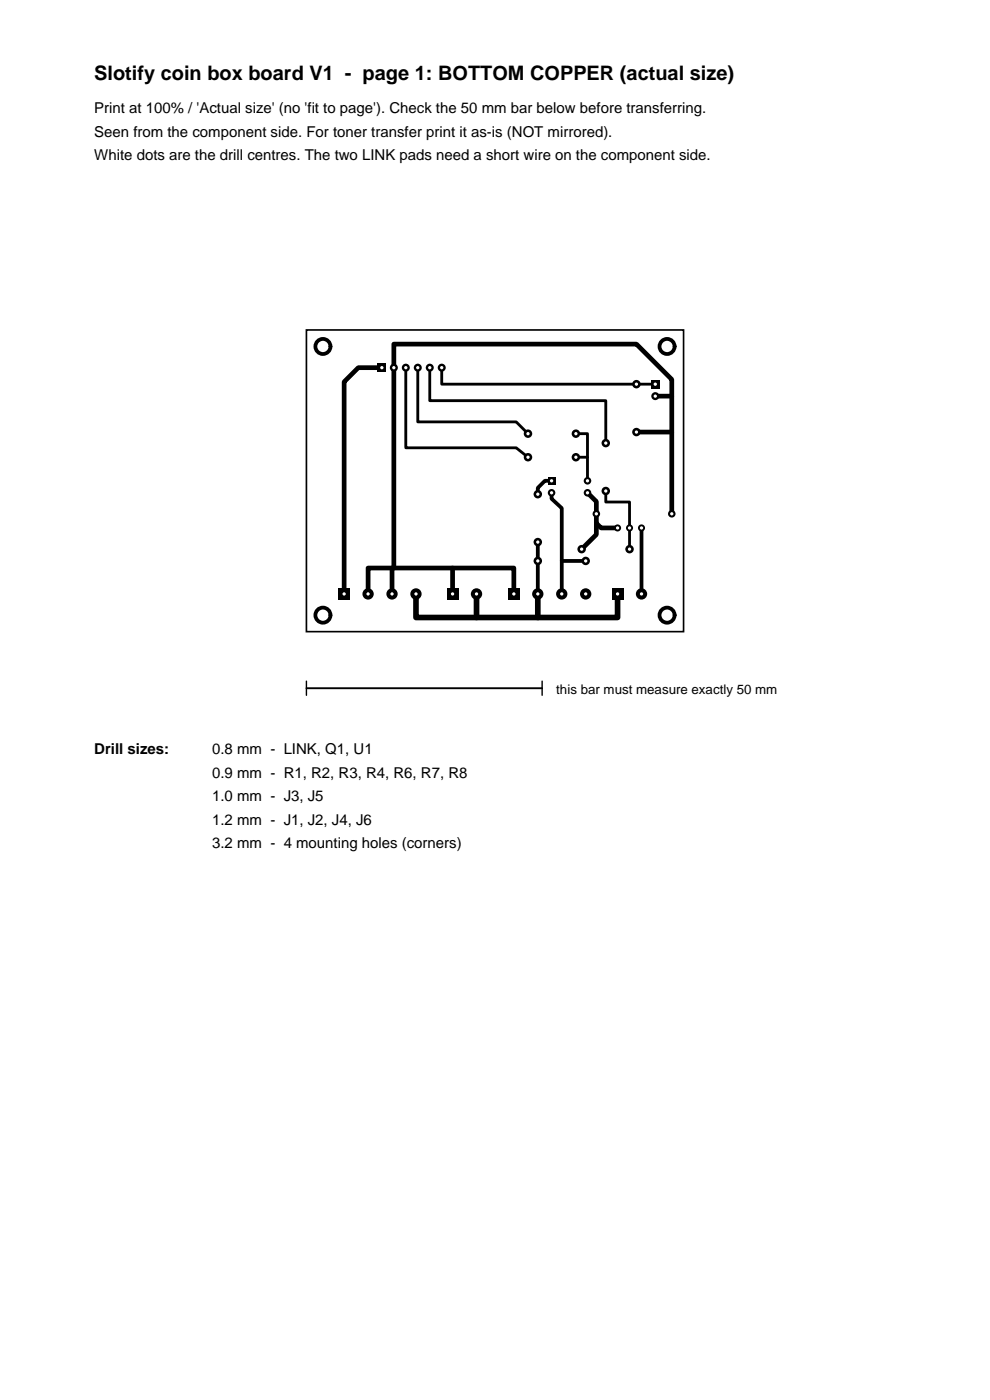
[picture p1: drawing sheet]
<svg xmlns="http://www.w3.org/2000/svg" width="210mm" height="297mm" viewBox="0 0 210 297" stroke-linecap="round" stroke-linejoin="round" font-family="sans-serif">
<path d="M65 70h80v64h-80z" fill="none" stroke="#000" stroke-width=".35"/>
<path d="M88.2 126v5h42.8v-5M101.1 126v5M114.1 126v5" fill="none" stroke="#000" stroke-width="1.2"/>
<path d="M114.1 115v11M117 104.5v1.3l2.2 2v18.2M117 102h-1.4l-1.5 1.5v1.3M119.2 119h5M136.1 112v14" fill="none" stroke="#000" stroke-width=".8"/>
<path d="M81 78h-5l-3 3v45M135 91.7h7.5M139 84h3.5M124.6 104.5l1.9 1.9v4.6l1 1h3.5M126.5 111v2.4l-3.1 3.1M142.5 109v-28.5l-7.5-7.5h-51.5v47.5M78.1 126v-5.5h30.9v5.5M83.2 120.5v5.5M96 120.5v5.5" fill="none" stroke="#000" stroke-width="1"/>
<path d="M86.1 78v17h23.4l2.5 2M88.6 78v11.5h20.9l2.5 2.5M91.2 78v7h37.3v9M93.7 78v3.5h45.3M122.2 92h2.4v10M122.2 97h2.4M128.5 104.2v2.3h5v10" fill="none" stroke="#000" stroke-width=".6"/>
<g fill="#000">
<path d="M80.2 77.1h1.7v1.7h-1.7zM138.2 80.6h1.7v1.7h-1.7zM116.2 101.2h1.6v1.6h-1.6zM71.8 124.8h2.4v2.4h-2.4zM94.8 124.8h2.4v2.4h-2.4zM107.8 124.8h2.4v2.4h-2.4zM129.8 124.8h2.4v2.4h-2.4z"/>
<circle cx="83.5" cy="78" r=".85"/>
<circle cx="86.1" cy="78" r=".85"/>
<circle cx="88.6" cy="78" r=".85"/>
<circle cx="91.2" cy="78" r=".85"/>
<circle cx="93.7" cy="78" r=".85"/>
<circle cx="112" cy="92" r=".9"/>
<circle cx="112" cy="97" r=".9"/>
<circle cx="122.2" cy="92" r=".9"/>
<circle cx="122.2" cy="97" r=".9"/>
<circle cx="128.5" cy="94" r=".9"/>
<circle cx="135" cy="91.7" r=".9"/>
<circle cx="135" cy="81.5" r=".9"/>
<circle cx="139" cy="84" r=".85"/>
<circle cx="114.1" cy="115" r=".9"/>
<circle cx="114.1" cy="104.8" r=".9"/>
<circle cx="114.1" cy="119" r=".9"/>
<circle cx="117" cy="104.5" r=".8"/>
<circle cx="123.4" cy="116.5" r=".9"/>
<circle cx="124.2" cy="119" r=".9"/>
<circle cx="124.6" cy="102" r=".8"/>
<circle cx="124.6" cy="104.5" r=".8"/>
<circle cx="126.5" cy="109" r=".8"/>
<circle cx="128.5" cy="104.2" r=".9"/>
<circle cx="131" cy="112" r=".75"/>
<circle cx="133.5" cy="112" r=".75"/>
<circle cx="133.5" cy="116.5" r=".9"/>
<circle cx="136.1" cy="112" r=".75"/>
<circle cx="142.5" cy="109" r=".8"/>
<circle cx="78.1" cy="126" r="1.2"/>
<circle cx="83.2" cy="126" r="1.2"/>
<circle cx="88.2" cy="126" r="1.2"/>
<circle cx="101.1" cy="126" r="1.2"/>
<circle cx="114.1" cy="126" r="1.2"/>
<circle cx="119.2" cy="126" r="1.2"/>
<circle cx="124.2" cy="126" r="1.2"/>
<circle cx="136.1" cy="126" r="1.2"/>
</g>
<g fill="#fff">
<circle cx="73" cy="126" r=".35"/>
<circle cx="78.1" cy="126" r=".35"/>
<circle cx="83.2" cy="126" r=".35"/>
<circle cx="88.2" cy="126" r=".35"/>
<circle cx="96" cy="126" r=".35"/>
<circle cx="101.1" cy="126" r=".35"/>
<circle cx="109" cy="126" r=".35"/>
<circle cx="114.1" cy="126" r=".35"/>
<circle cx="119.2" cy="126" r=".35"/>
<circle cx="124.2" cy="126" r=".35"/>
<circle cx="131" cy="126" r=".35"/>
<circle cx="136.1" cy="126" r=".35"/>
<circle cx="81" cy="78" r=".35"/>
<circle cx="83.5" cy="78" r=".35"/>
<circle cx="86.1" cy="78" r=".35"/>
<circle cx="88.6" cy="78" r=".35"/>
<circle cx="91.2" cy="78" r=".35"/>
<circle cx="93.7" cy="78" r=".35"/>
<circle cx="139" cy="81.5" r=".35"/>
<circle cx="139" cy="84" r=".35"/>
<circle cx="114.1" cy="119" r=".35"/>
<circle cx="124.2" cy="119" r=".35"/>
<circle cx="114.1" cy="115" r=".35"/>
<circle cx="114.1" cy="104.8" r=".35"/>
<circle cx="112" cy="97" r=".35"/>
<circle cx="122.2" cy="97" r=".35"/>
<circle cx="112" cy="92" r=".35"/>
<circle cx="122.2" cy="92" r=".35"/>
<circle cx="128.5" cy="94" r=".35"/>
<circle cx="128.5" cy="104.2" r=".35"/>
<circle cx="133.5" cy="116.5" r=".35"/>
<circle cx="123.4" cy="116.5" r=".35"/>
<circle cx="135" cy="81.5" r=".35"/>
<circle cx="135" cy="91.7" r=".35"/>
<circle cx="117" cy="102" r=".35"/>
<circle cx="117" cy="104.5" r=".35"/>
<circle cx="124.6" cy="104.5" r=".35"/>
<circle cx="124.6" cy="102" r=".35"/>
<circle cx="131" cy="112" r=".35"/>
<circle cx="133.5" cy="112" r=".35"/>
<circle cx="136.1" cy="112" r=".35"/>
<circle cx="126.5" cy="109" r=".35"/>
<circle cx="142.5" cy="109" r=".35"/>
</g>
<g fill="none" stroke="#000" stroke-width=".8">
<circle cx="68.5" cy="73.5" r="1.6"/>
<circle cx="141.5" cy="73.5" r="1.6"/>
<circle cx="68.5" cy="130.5" r="1.6"/>
<circle cx="141.5" cy="130.5" r="1.6"/>
</g>
<path d="M65 146h50" fill="none" stroke="#000" stroke-width=".4"/>
<path d="M65 144.5v3M115 144.5v3" fill="none" stroke="#000" stroke-width=".3"/>
<text font-size="4.2" x="20" y="17">Slotify coin box board V1 - page 1: BOTTOM COPPER (actual size)</text>
<g font-size="3.2">
<text x="20" y="24">Print at 100% / 'Actual size' (no 'fit to page'). Check the 50 mm bar below before transferring.</text>
<text x="20" y="29">Seen from the component side. For toner transfer print it as-is (NOT mirrored).</text>
<text x="20" y="34">White dots are the drill centres. The two LINK pads need a short wire on the component side.</text>
<text x="20" y="160">Drill sizes:</text>
<text x="45" y="160">0.8 mm - LINK, Q1, U1</text>
<text x="45" y="165">0.9 mm - R1, R2, R3, R4, R6, R7, R8</text>
<text x="45" y="170">1.0 mm - J3, J5</text>
<text x="45" y="175">1.2 mm - J1, J2, J4, J6</text>
<text x="45" y="180">3.2 mm - 4 mounting holes (corners)</text>
</g>
<text font-size="2.8" x="118" y="147.2">this bar must measure exactly 50 mm</text>
</svg>
